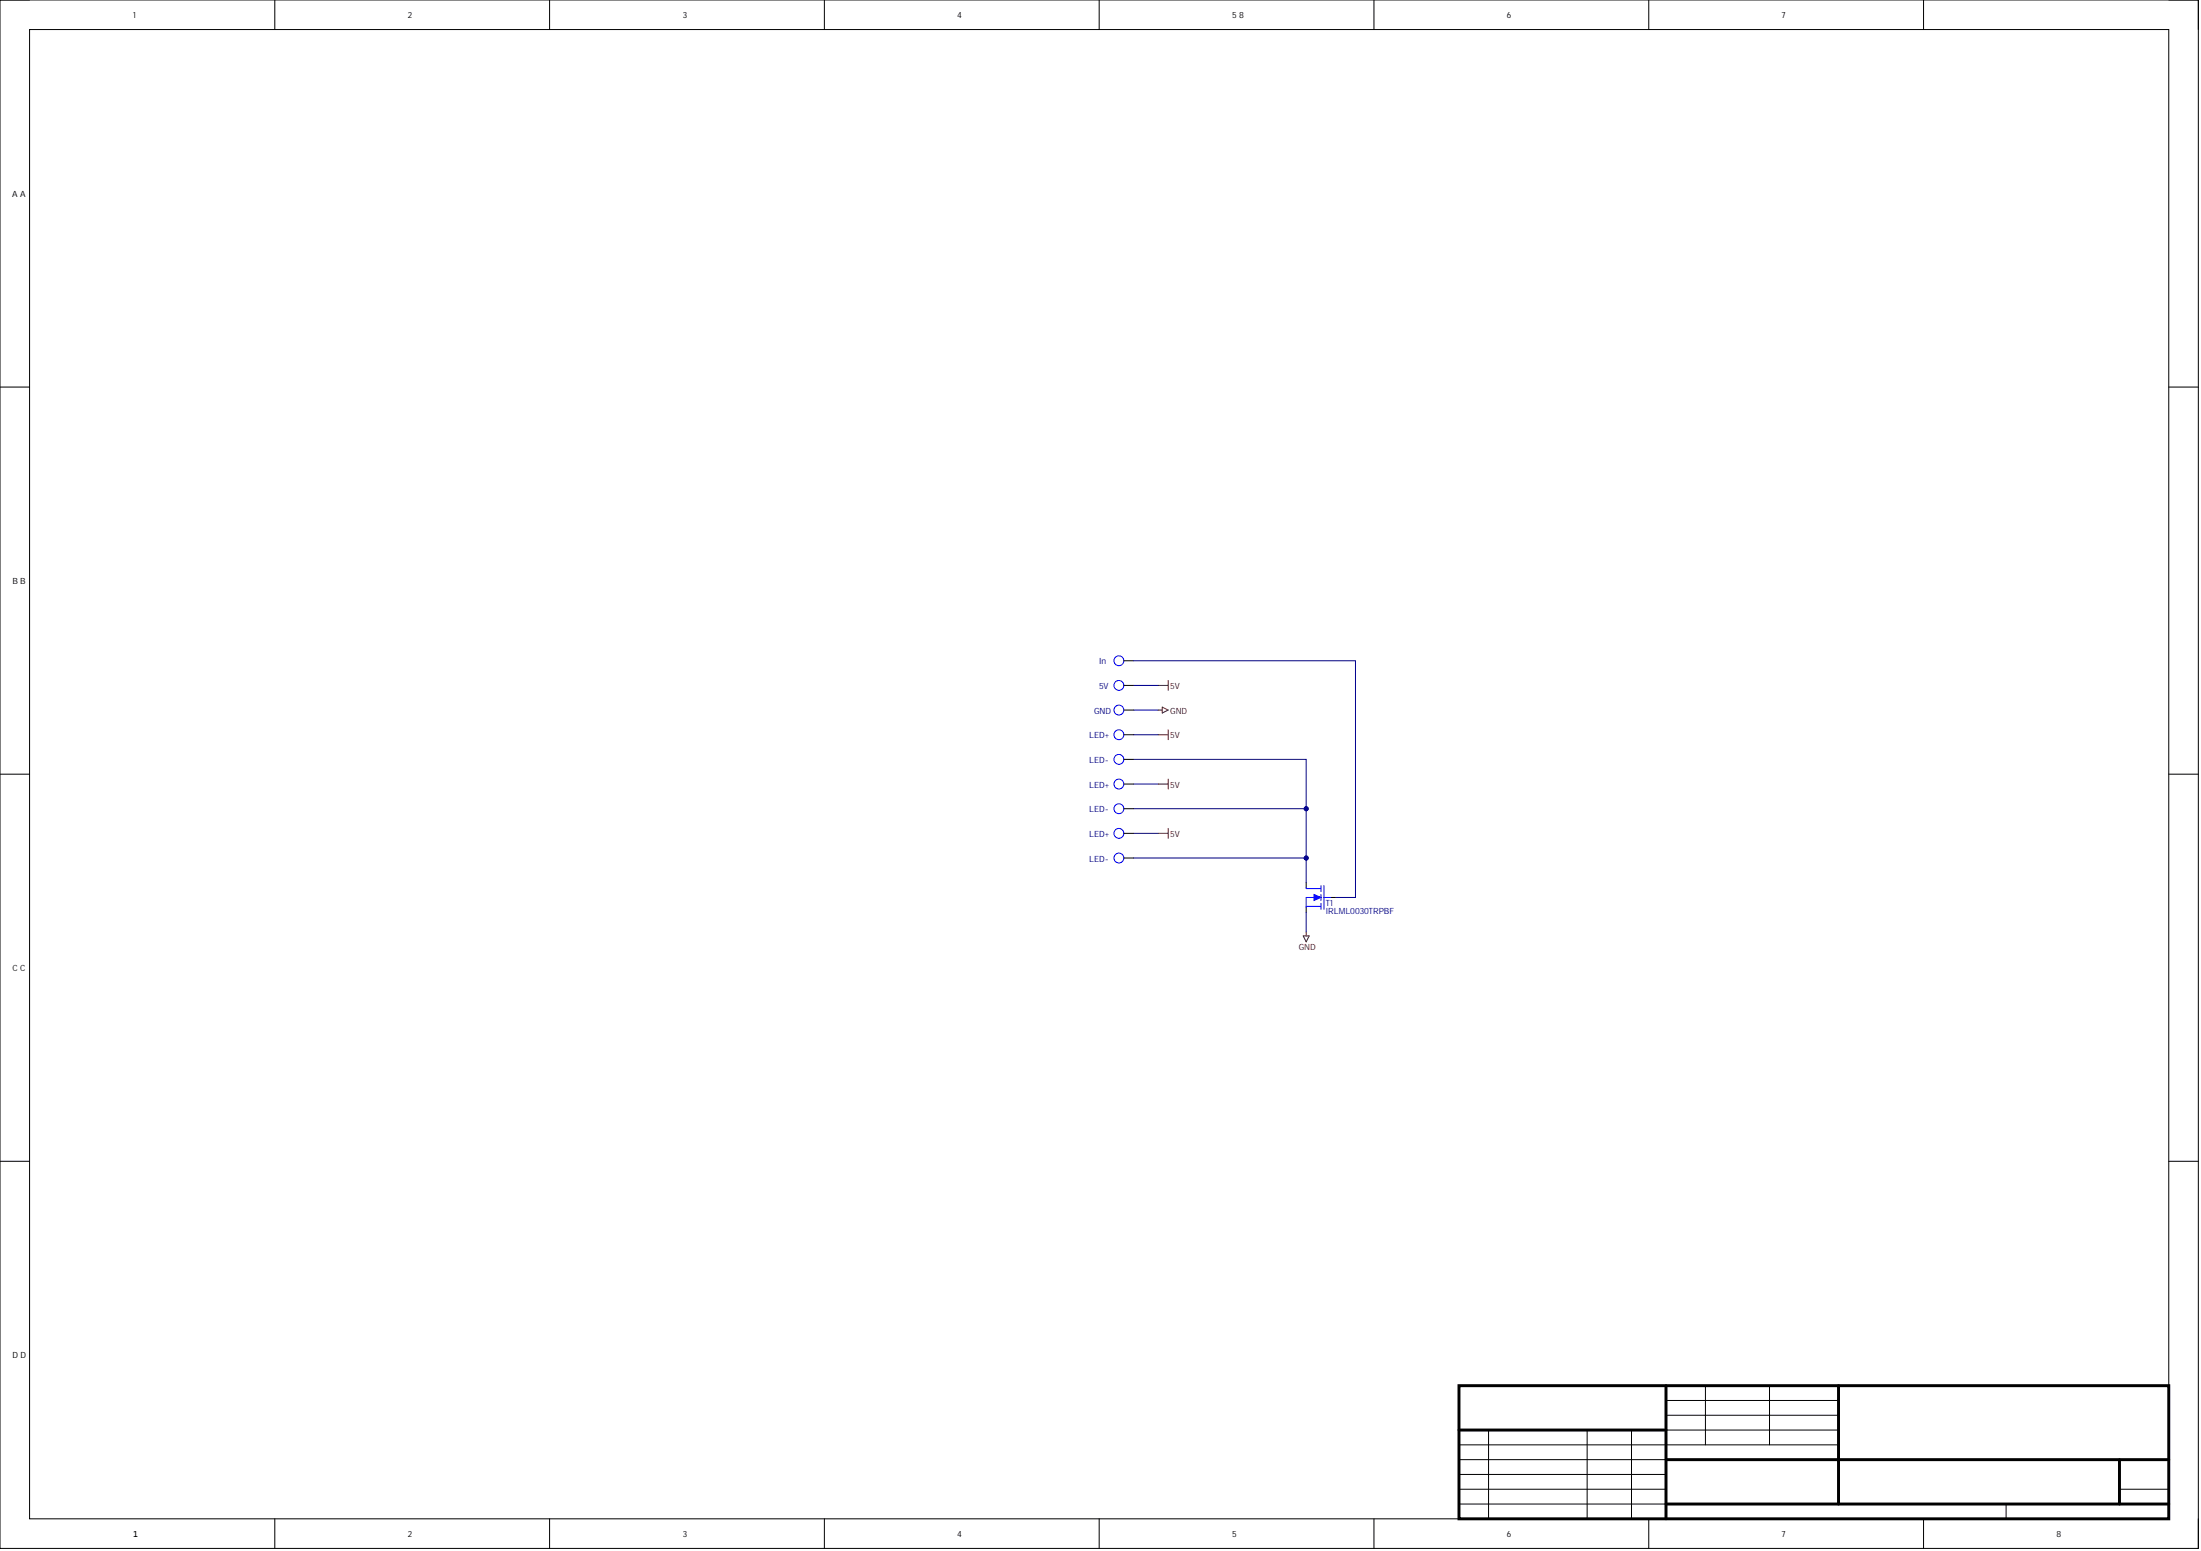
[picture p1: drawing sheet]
<svg xmlns="http://www.w3.org/2000/svg" width="566mm" height="399mm" viewBox="0 0 566 399" stroke-linecap="round" stroke-linejoin="round" font-family="sans-serif">
<g fill="none" stroke="#000" stroke-width=".26">
<path d="M0 0h565.5v398.3h-565.5zM0 0h7.6M70.7 0v7.6M141.4 0v7.6M212.1 0v7.6M282.8 0v7.6M353.5 0v7.6M424.1 0v7.6M494.8 0v7.6M557.9 0h7.6v7.6M7.6 7.6h550.3v383.1h-550.3zM0 99.6h7.6"/>
<path d="M557.9 99.6h7.6M0 199.2h7.6M557.9 199.2h7.6M336 227.1v1.2M336 233.4v1.3M342.4 230.9h1.2M0 298.7h7.6M557.9 298.7h7.6M438.7 356.5v15.2M455.2 356.5v15.2M375.3 379.3h53.3M375.3 375.5h53.3"/>
<path d="M375.3 371.7h97.7M382.9 367.9v22.8M408.3 367.9v22.8M419.7 367.9v22.8M428.6 367.9h44.4M428.6 364.1h44.4M428.6 360.3h44.4M70.7 390.7v7.6M141.4 390.7v7.6M212.1 390.7v7.6M282.8 390.7v7.6M353.5 390.7v7.6"/>
<path d="M375.3 386.9h53.3M375.3 383.1h53.3M424.1 390.7v7.6M494.8 390.7v7.6M516.1 386.9v3.8M545.2 383.1h12.7M565.5 390.7v7.6"/>
</g>
<path d="M375.3 356.5h182.6v34.2h-182.6zM428.6 356.5v34.2M473 356.5v30.4M375.3 367.9h53.3M428.6 375.5h129.3M545.2 375.5v11.4M428.6 386.9h129.3" fill="none" stroke="#000" stroke-width=".76"/>
<path d="M338 230.1l1.8 .8-1.8 .7z" fill="#00f"/>
<path d="M336 228.3v.3h3.8M336 233.2h3.8M338 230.1l1.8 .8-1.8 .7zM338 230.9h-2v2.5M339.8 227.8v1.6M339.8 230.1v1.5M339.8 232.4v1.5M340.6 230.9h1.8M340.6 227.8v6.1" fill="none" stroke="#00f" stroke-width=".26"/>
<path d="M336 239.8v1M335.3 240.8h1.5l-.8 1.5z" fill="none" stroke="#800000" stroke-width=".26"/>
<circle cx="287.8" cy="220.7" r="1.27" fill="#fff"/>
<circle cx="287.8" cy="220.7" r="1.27" fill="none" stroke="#00f" stroke-width=".26"/>
<path d="M289.1 220.7h2.5" fill="none" stroke="#000" stroke-width=".26"/>
<circle cx="287.8" cy="189" r="1.27" fill="#fff"/>
<circle cx="287.8" cy="189" r="1.27" fill="none" stroke="#00f" stroke-width=".26"/>
<path d="M289.1 189h2.5" fill="none" stroke="#000" stroke-width=".26"/>
<circle cx="287.8" cy="195.4" r="1.27" fill="#fff"/>
<circle cx="287.8" cy="195.4" r="1.27" fill="none" stroke="#00f" stroke-width=".26"/>
<path d="M289.1 195.4h2.5" fill="none" stroke="#000" stroke-width=".26"/>
<circle cx="287.8" cy="201.7" r="1.27" fill="#fff"/>
<circle cx="287.8" cy="201.7" r="1.27" fill="none" stroke="#00f" stroke-width=".26"/>
<path d="M289.1 201.7h2.5" fill="none" stroke="#000" stroke-width=".26"/>
<circle cx="287.8" cy="208" r="1.27" fill="#fff"/>
<circle cx="287.8" cy="208" r="1.27" fill="none" stroke="#00f" stroke-width=".26"/>
<path d="M289.1 208h2.5" fill="none" stroke="#000" stroke-width=".26"/>
<circle cx="287.8" cy="214.4" r="1.27" fill="#fff"/>
<circle cx="287.8" cy="214.4" r="1.27" fill="none" stroke="#00f" stroke-width=".26"/>
<path d="M289.1 214.4h2.5" fill="none" stroke="#000" stroke-width=".26"/>
<path d="M298 189h2.5M300.5 187.7v2.6M298 201.7h2.5M298 214.4h2.5M300.5 200.4v2.6M300.5 213.1v2.5" fill="none" stroke="#800000" stroke-width=".26"/>
<circle cx="287.8" cy="176.3" r="1.27" fill="#fff"/>
<circle cx="287.8" cy="176.3" r="1.27" fill="none" stroke="#00f" stroke-width=".26"/>
<path d="M289.1 176.3h2.5" fill="none" stroke="#000" stroke-width=".26"/>
<circle cx="287.8" cy="182.7" r="1.27" fill="#fff"/>
<circle cx="287.8" cy="182.7" r="1.27" fill="none" stroke="#00f" stroke-width=".26"/>
<path d="M289.1 182.7h2.5" fill="none" stroke="#000" stroke-width=".26"/>
<circle cx="287.8" cy="170" r="1.27" fill="#fff"/>
<circle cx="287.8" cy="170" r="1.27" fill="none" stroke="#00f" stroke-width=".26"/>
<path d="M289.1 170h2.5" fill="none" stroke="#000" stroke-width=".26"/>
<path d="M291.6 220.7h44.4M336 234.7v5.1" fill="none" stroke="#000080" stroke-width=".26"/>
<circle cx="336" cy="220.7" r=".51" fill="#000080"/>
<g fill="none" stroke="#000080" stroke-width=".26">
<path d="M291.6 214.4h6.4M291.6 208h44.4"/>
<circle cx="336" cy="220.7" r=".51"/>
</g>
<circle cx="336" cy="208" r=".51" fill="#000080"/>
<g fill="none" stroke="#000080" stroke-width=".26">
<path d="M291.6 195.4h44.4v31.7M291.6 201.7h6.4"/>
<circle cx="336" cy="208" r=".51"/>
</g>
<circle cx="336" cy="208" r=".51" fill="#000080"/>
<circle cx="336" cy="208" r=".51" fill="none" stroke="#000080" stroke-width=".26"/>
<circle cx="336" cy="220.7" r=".51" fill="#000080"/>
<g fill="none" stroke="#000080" stroke-width=".26">
<path d="M291.6 170h57.1v60.9h-5.1M291.6 176.3h6.4M291.6 189h6.4M291.6 182.7h6.4"/>
<circle cx="336" cy="220.7" r=".51"/>
</g>
<path d="M298 176.3h2.5M300.5 175.1v2.5M298 182.7h1M299 181.9l1.5 .8-1.5 .7z" fill="none" stroke="#800000" stroke-width=".26"/>
<g font-size="2.2">
<text x="34.2" y="4.7">1</text>
<text x="104.9" y="4.7">2</text>
<text x="175.6" y="4.7">3</text>
<text x="246.2" y="4.7">4</text>
<text x="317" y="4.7">5 8</text>
<text x="387.6" y="4.7">6</text>
<text x="458.3" y="4.7">7</text>
<text x="3.2" y="50.7">A A</text>
<text x="3.2" y="150.3">B B</text>
<text x="3.2" y="249.8">C C</text>
<text x="3.2" y="349.4">D D</text>
<text x="34.2" y="395.3">1</text>
<text x="104.9" y="395.4">2</text>
<text x="175.6" y="395.4">3</text>
<text x="246.2" y="395.4">4</text>
<text x="317" y="395.4">5</text>
<text x="387.6" y="395.4">6</text>
<text x="458.3" y="395.4">7</text>
<text x="529" y="395.4">8</text>
</g>
<g font-size="2.2" fill="#000080">
<text x="282.7" y="170.9">In</text>
<text x="282.7" y="177.2">5V</text>
<text x="281.5" y="183.6">GND</text>
<text x="280.2" y="189.9">LED+</text>
<text x="280.2" y="196.3">LED-</text>
<text x="280.2" y="202.6">LED+</text>
<text x="280.2" y="208.9">LED-</text>
<text x="280.2" y="215.3">LED+</text>
<text x="280.2" y="221.6">LED-</text>
<text x="341.1" y="233">T1</text>
<text x="341.1" y="235.2">IRLML0030TRPBF</text>
</g>
<g font-size="2.2" fill="#800000">
<text x="301" y="177.2">5V</text>
<text x="301" y="183.6">GND</text>
<text x="301" y="189.9">5V</text>
<text x="301" y="202.6">5V</text>
<text x="301" y="215.3">5V</text>
<text x="334.1" y="244.5">GND</text>
</g>
</svg>
